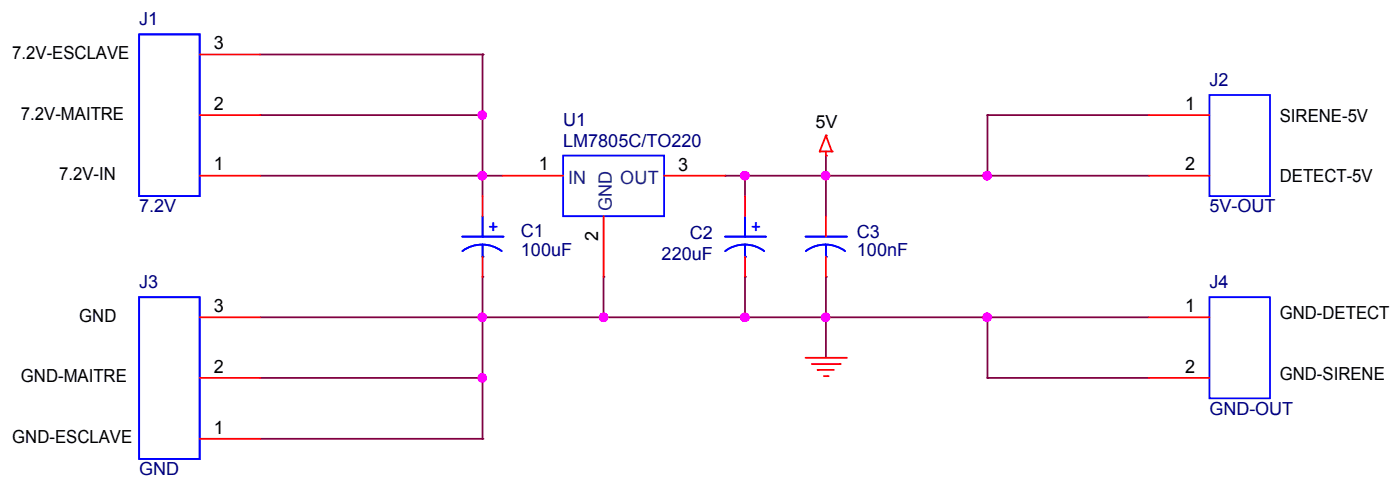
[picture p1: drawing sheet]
<svg xmlns="http://www.w3.org/2000/svg" width="201mm" height="70mm" viewBox="0 0 201 70" stroke-linecap="round" stroke-linejoin="round" font-family="sans-serif">
<!-- layer: Calque 1 -->
<g fill="none" stroke="#800040" stroke-width=".25">
<path d="M69.2 25.2h.1M69.2 39.6h.1M69.2 25.2v2.9M69.2 39.6v5.8M69.2 25.2h2.9M86.5 39.6h.1M86.5 39.6v5.8h-17.3M103.9 25.2h.1M103.9 25.2h14.5M106.8 25.2h.1M106.8 25.2v2.9M118.4 25.2h.1"/>
<path d="M118.4 25.2v5.8M69.2 45.4h.1"/>
</g>
<circle cx="118.4" cy="25.2" r=".56" fill="#f0f"/>
<circle cx="118.4" cy="25.2" r=".56" fill="none" stroke="#f0f" stroke-width=".25"/>
<circle cx="106.8" cy="25.2" r=".57" fill="#f0f"/>
<circle cx="106.8" cy="25.2" r=".57" fill="none" stroke="#f0f" stroke-width=".25"/>
<path d="M118.4 39.6h.1M118.4 39.6v5.8h-11.6M106.8 45.4h.1" fill="none" stroke="#800040" stroke-width=".25"/>
<circle cx="118.4" cy="45.4" r=".56" fill="#f0f"/>
<circle cx="118.4" cy="45.4" r=".56" fill="none" stroke="#f0f" stroke-width=".25"/>
<circle cx="106.8" cy="45.5" r=".57" fill="#f0f"/>
<circle cx="106.8" cy="45.5" r=".57" fill="none" stroke="#f0f" stroke-width=".25"/>
<path d="M106.8 39.6h.1M106.8 39.6v5.8h-20.3M86.5 45.4h.1" fill="none" stroke="#800040" stroke-width=".25"/>
<circle cx="86.5" cy="45.4" r=".56" fill="#f0f"/>
<circle cx="86.5" cy="45.4" r=".56" fill="none" stroke="#f0f" stroke-width=".25"/>
<path d="M37.3 25.2h31.9M69.2 25.2h.1M118.4 22.3h.1M118.4 22.3v2.9M118.4 45.4h.1M118.4 45.4v5.8" fill="none" stroke="#800040" stroke-width=".25"/>
<circle cx="69.1" cy="25.2" r=".56" fill="#f0f"/>
<circle cx="69.1" cy="25.2" r=".56" fill="none" stroke="#f0f" stroke-width=".25"/>
<path d="M37.3 45.4h31.9M69.2 45.4h.1" fill="none" stroke="#800040" stroke-width=".25"/>
<circle cx="69.1" cy="45.4" r=".56" fill="#f0f"/>
<circle cx="69.1" cy="45.4" r=".56" fill="none" stroke="#f0f" stroke-width=".25"/>
<path d="M37.3 16.5h.1M37.3 16.5h31.9" fill="none" stroke="#800040" stroke-width=".25"/>
<circle cx="69.1" cy="16.5" r=".56" fill="#f0f"/>
<circle cx="69.1" cy="16.5" r=".56" fill="none" stroke="#f0f" stroke-width=".25"/>
<path d="M69.2 16.5h.1M69.2 16.5v8.7M69.2 45.4h.1M69.2 45.4v8.7" fill="none" stroke="#800040" stroke-width=".25"/>
<circle cx="69.1" cy="54.1" r=".56" fill="#f0f"/>
<circle cx="69.1" cy="54.1" r=".56" fill="none" stroke="#f0f" stroke-width=".25"/>
<path d="M141.6 25.2h23.1M141.6 25.2h.1M69.2 54.1h.1M69.2 54.1v8.7" fill="none" stroke="#800040" stroke-width=".25"/>
<circle cx="141.5" cy="25.2" r=".56" fill="#f0f"/>
<circle cx="141.5" cy="25.2" r=".56" fill="none" stroke="#f0f" stroke-width=".25"/>
<path d="M141.6 16.5h23.1M141.6 16.5h.1M141.6 16.5v8.7M141.6 45.4h23.1M141.6 45.4h.1M141.6 45.4v8.7" fill="none" stroke="#800040" stroke-width=".25"/>
<circle cx="141.5" cy="45.4" r=".56" fill="#f0f"/>
<circle cx="141.5" cy="45.4" r=".56" fill="none" stroke="#f0f" stroke-width=".25"/>
<g fill="none" stroke="#800040" stroke-width=".25">
<path d="M37.3 7.8h31.9M69.2 7.8h.1M69.2 7.8v8.7M118.4 25.2h23.2M118.4 25.2h.1M37.3 54.1h31.9M69.2 54.1h.1M118.4 45.4h23.2M118.4 45.4h.1M141.6 54.1h23.1M141.6 54.1h.1M37.3 62.8h31.9"/>
<path d="M69.2 62.8h.1"/>
</g>
<g fill="none" stroke="#f00" stroke-width=".25">
<path d="M28.6 16.5h8.7M28.6 7.8h8.7M118.4 19.4h.1M118.4 19.4l.9 2.3M118.4 19.4l-.9 2.3M164.7 16.5h8.7M28.6 25.2h8.7M69.2 28.1v2.9M69.2 36.8v2.8M72.1 25.2h8.6M86.5 31v8.6M95.2 25.2h8.7"/>
<path d="M106.8 28.1v2.9M106.8 36.8v2.8M117.5 21.7h1.8M117.5 21.7h.1M118.4 22.3h.1M118.4 21.7v.6M118.4 31v2.9M118.4 36.8v2.8M119.3 21.7h.1M164.7 25.2h8.7M28.6 54.1h8.7M28.6 45.4h8.7"/>
<path d="M115.5 51.2h5.8M116.4 52.1h4M117.2 53h2.4M117.2 53h.1M118.1 53.9h.6M118.7 53.9h.1M120.4 52.1h.1M121.3 51.2h.1M164.7 54.1h8.7M164.7 45.4h8.7M28.6 62.8h8.7"/>
</g>
<g fill="none" stroke="#00f" stroke-width=".25">
<path d="M20 4.9h8.6v23.2h-8.6zM173.4 13.6h8.7v14.5h-8.7zM66.3 33.9h5.8M69.2 35l1.4 .3 1.3 .7M69.2 36.8h.1M69.2 33.9h.1M69.2 35l-.6 .1a4.5 4.5 0 0 0-2.3 .9M69.2 31v2.9M69.2 35v1.8M72.1 33.9h.1M80.7 22.3h14.5v8.7h-14.5zM103.9 33.9h5.8"/>
<path d="M106.8 35l1.5 .3 1.3 .7M106.8 36.8h.1M106.8 33.9h.1M106.8 35l-.5 .1a4.4 4.4 0 0 0-2.3 .9M106.8 31v2.9M106.8 35v1.8M109.7 33.9h.1M115.5 33.9h5.8M118.4 35l1.5 .3 1.3 .7M118.4 36.8h.1M118.4 35l-.5 .1a4.5 4.5 0 0 0-2.4 .9M118.4 35v1.8"/>
<path d="M121.3 33.9h.1M20 42.6h8.6v23.1h-8.6zM173.4 42.6h8.7v14.4h-8.7z"/>
</g>
<circle cx="118.4" cy="25.2" r=".56" fill="#f0f"/>
<circle cx="118.4" cy="25.2" r=".56" fill="none" stroke="#f0f" stroke-width=".25"/>
<circle cx="106.8" cy="25.2" r=".57" fill="#f0f"/>
<circle cx="106.8" cy="25.2" r=".57" fill="none" stroke="#f0f" stroke-width=".25"/>
<circle cx="118.4" cy="45.4" r=".56" fill="#f0f"/>
<circle cx="118.4" cy="45.4" r=".56" fill="none" stroke="#f0f" stroke-width=".25"/>
<circle cx="106.8" cy="45.5" r=".57" fill="#f0f"/>
<circle cx="106.8" cy="45.5" r=".57" fill="none" stroke="#f0f" stroke-width=".25"/>
<circle cx="86.5" cy="45.4" r=".56" fill="#f0f"/>
<circle cx="86.5" cy="45.4" r=".56" fill="none" stroke="#f0f" stroke-width=".25"/>
<circle cx="69.1" cy="25.2" r=".56" fill="#f0f"/>
<circle cx="69.1" cy="25.2" r=".56" fill="none" stroke="#f0f" stroke-width=".25"/>
<circle cx="69.1" cy="45.4" r=".56" fill="#f0f"/>
<circle cx="69.1" cy="45.4" r=".56" fill="none" stroke="#f0f" stroke-width=".25"/>
<circle cx="69.1" cy="16.5" r=".56" fill="#f0f"/>
<circle cx="69.1" cy="16.5" r=".56" fill="none" stroke="#f0f" stroke-width=".25"/>
<circle cx="69.1" cy="54.1" r=".56" fill="#f0f"/>
<circle cx="69.1" cy="54.1" r=".56" fill="none" stroke="#f0f" stroke-width=".25"/>
<circle cx="141.5" cy="25.2" r=".56" fill="#f0f"/>
<circle cx="141.5" cy="25.2" r=".56" fill="none" stroke="#f0f" stroke-width=".25"/>
<circle cx="141.5" cy="45.4" r=".56" fill="#f0f"/>
<circle cx="141.5" cy="45.4" r=".56" fill="none" stroke="#f0f" stroke-width=".25"/>
<g font-size="2.6" fill="#000080">
<text x="20" y="3.6">J1</text>
<text x="173.4" y="12.3">J2</text>
<text x="80.7" y="18.1">U1</text>
<text x="80.7" y="21">LM7805C/TO220</text>
<text x="20" y="30.4">7.2V</text>
<text x="74.7" y="34">C1</text>
<text x="98.9" y="34.3">C2</text>
<text x="122.9" y="34.1">C3</text>
<text x="173.4" y="30.4">5V-OUT</text>
<text x="20" y="41.2">J3</text>
<text x="74.7" y="36.6">100uF</text>
<text x="94.9" y="37.3">220uF</text>
<text x="122.9" y="36.7">100nF</text>
<text x="173.4" y="41.2">J4</text>
<text x="173.4" y="59.4">GND-OUT</text>
<text x="20" y="68">GND</text>
</g>
<g font-size="2.6">
<text x="1.8" y="8.5">7.2V-ESCLAVE</text>
<text x="30.7" y="7.1">3</text>
<text x="3" y="17.1">7.2V-MAITRE</text>
<text x="30.7" y="15.7">2</text>
<text x="169.9" y="15.7">1</text>
<text x="183.5" y="17.4">SIRENE-5V</text>
<text x="116.9" y="18.3">5V</text>
<text x="8.5" y="25.8">7.2V-IN</text>
<text x="30.7" y="24.4">1</text>
<text x="77.3" y="24.4">1</text>
<text x="97.3" y="24.4">3</text>
<text x="169.9" y="24.4">2</text>
<text x="183.5" y="26.1">DETECT-5V</text>
<text x="85.8" y="34.5" transform="rotate(-90 85.8 34.5)">2</text>
<text x="11.4" y="46">GND</text>
<text x="30.7" y="44.7">3</text>
<text x="169.9" y="44.7">1</text>
<text x="183.5" y="45.7">GND-DETECT</text>
<text x="30.7" y="53.4">2</text>
<text x="169.9" y="53.4">2</text>
<text x="3" y="54.7">GND-MAITRE</text>
<text x="183.5" y="54.4">GND-SIRENE</text>
<text x="1.8" y="63.4">GND-ESCLAVE</text>
<text x="30.7" y="62.1">1</text>
</g>
<g font-size="2.6" fill="#004080">
<text x="81.5" y="26.3">IN</text>
<text x="88.9" y="26.3">OUT</text>
<text x="87.7" y="30.3" transform="rotate(-90 87.7 30.3)">GND</text>
</g>
<g font-size="2.6" fill="#00f">
<text x="70" y="33.3">+</text>
<text x="107.7" y="33.3">+</text>
</g>
</svg>
